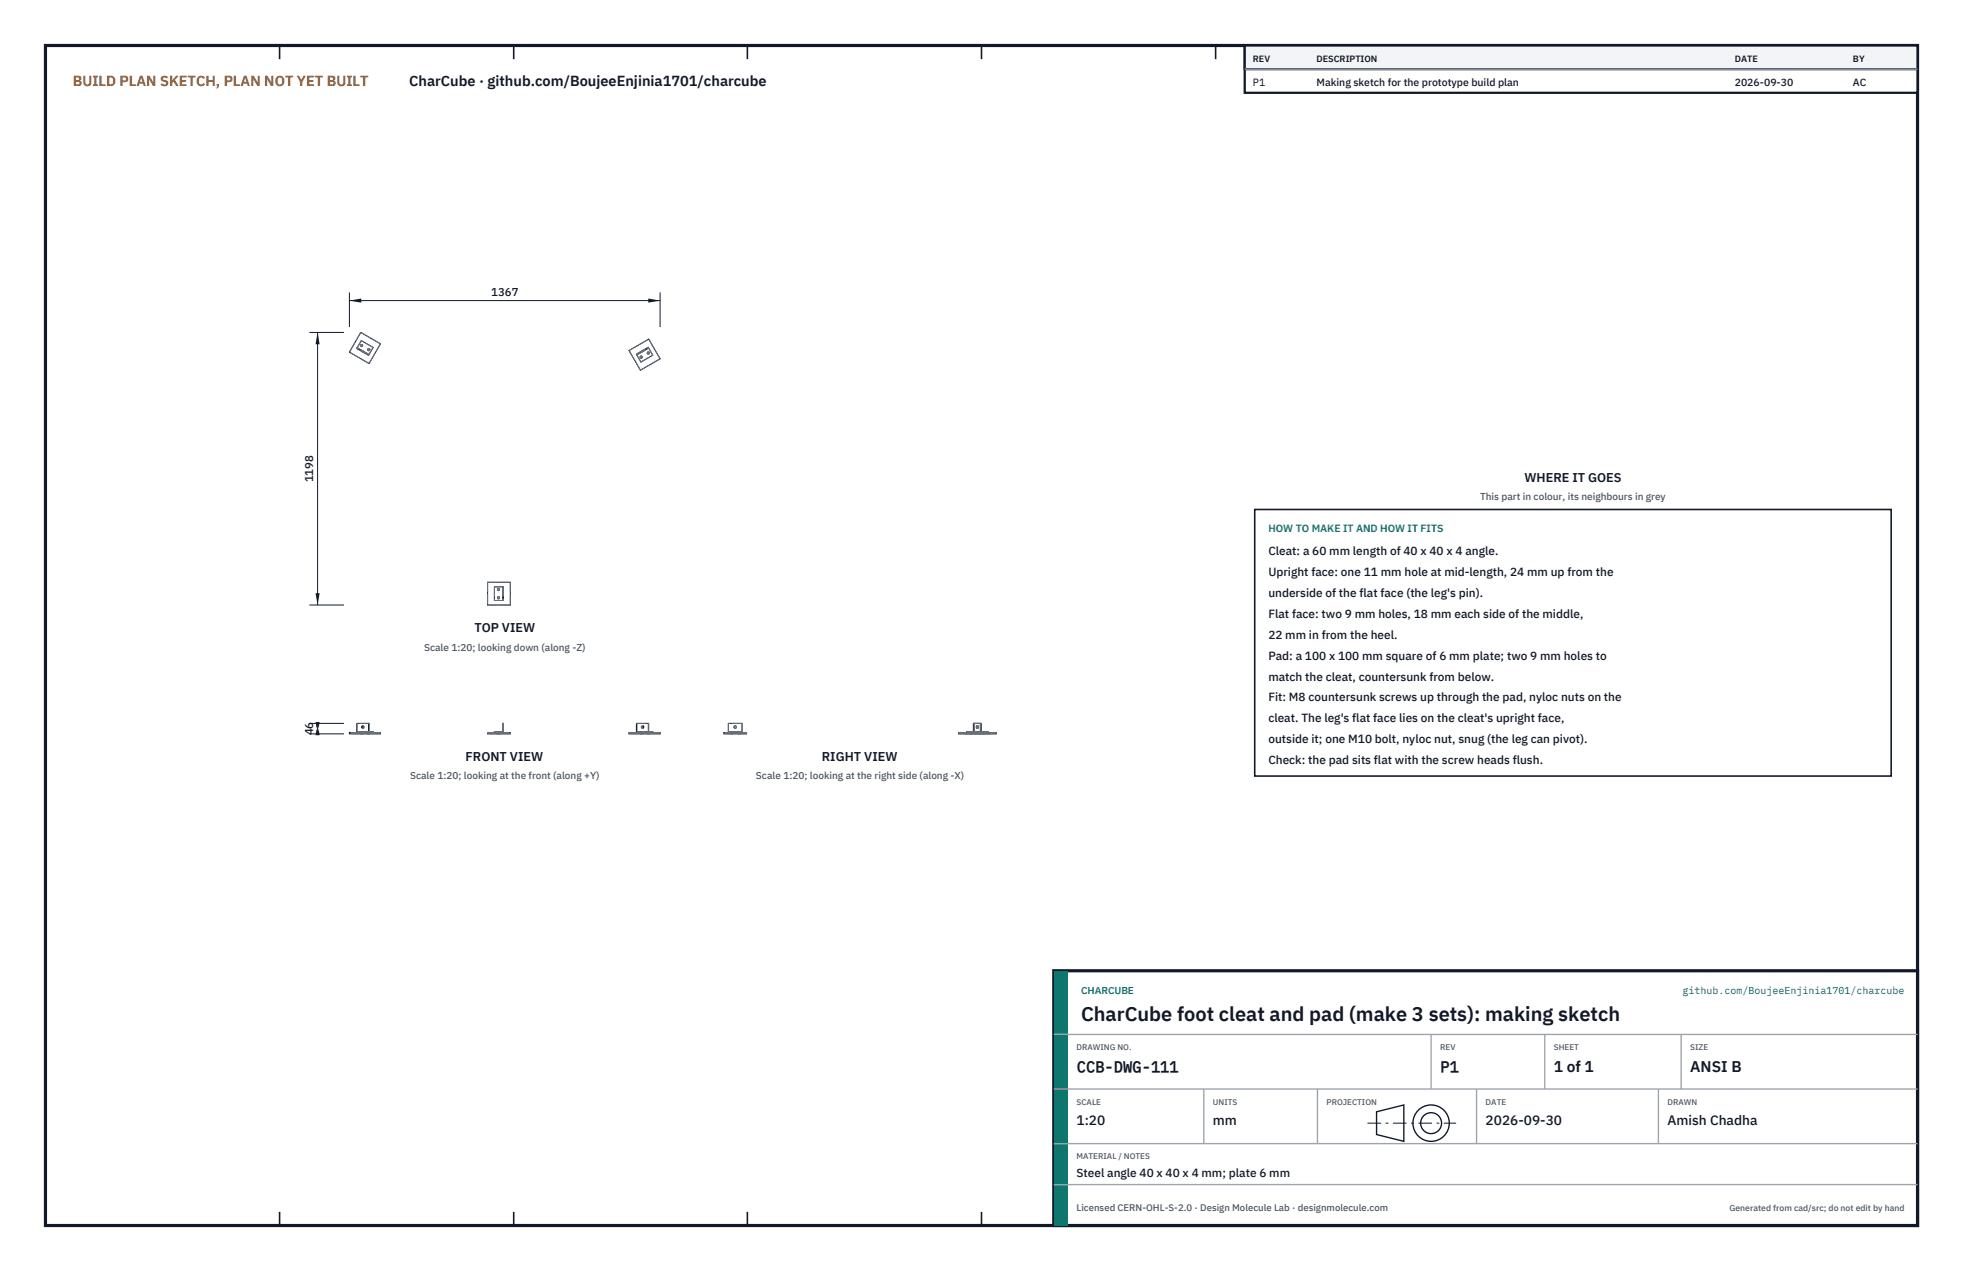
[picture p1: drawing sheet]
<svg xmlns="http://www.w3.org/2000/svg" width="432mm" height="279mm" viewBox="0 0 432 279" stroke-linecap="round" stroke-linejoin="round" font-family="sans-serif">
<path d="M10 10h411.8v259.4h-411.8z" fill="none" stroke="#111827" stroke-width=".7" stroke-linecap="butt"/>
<g fill="none" stroke="#111827" stroke-width=".35">
<path d="M61.5 10v3M113 10v3M164.4 10v3M215.9 10v3M267.4 10v3M318.9 10v3M370.3 10v3M61.5 266.4v3M113 266.4v3M164.4 266.4v3M215.9 266.4v3M267.4 266.4v3"/>
<path d="M318.9 266.4v3M370.3 266.4v3"/>
</g>
<g fill="none" stroke="#111727" stroke-width=".22">
<path d="M78.6 76.4l2.6 1.5M79.4 73.1l4.3 2.5-2.5 4.3-4.3-2.5zM79.4 75.8h.3v.3h-.3zM79.5 74.9l2.6 1.5-1 1.7-2.6-1.5zM80.9 76.7h.4v.3h-.4zM138.4 77.1l4.3-2.5 2.5 4.3-4.3 2.5zM140.9 78.3h.3v.4h-.3zM142.5 77.4h.3v.4h-.3zM142.7 76.5l-.1-.1-2.6 1.5 .1 .1M142.7 76.5l.9 1.6-2.6 1.5-.9-1.6M142.7 76.5l-2.6 1.5M107.3 128h5v5h-5z"/>
<path d="M108.8 129h2v3h-2zM109.5 129.4h.3v.4h-.3zM109.5 131.2h.3v.4h-.3zM110.6 129v3M79.8 159.6l-.2 .2 .2 .3M81.1 159v2M140.1 159v1.8h3.5v.2M141.3 159.6l.2 .2-.2 .3M161.5 159.6h.4v.4h-.4zM214.2 159v1.8M214.8 159.6l.1-.1 .2 .3-.2 .3zM215 159.7v.2"/>
<path d="M215 159.6v.4M215.7 159v1.8h-3.1v.2M76.9 161h6.8v.3h-6.8zM78.5 161v-2h2.7v1.8h.9v.2M81.2 161v.3M107.3 161h5v.3h-5zM108.8 161v-.2h1.8v-1.8h.2v2M138.4 161h6.8v.3h-6.8zM140.9 161v.3M141 160.8v.2M142.7 160.8v-1.8h-2.7v2M159.2 161h5v.3h-5z"/>
<path d="M160.2 161v-2h3v2M210.8 161h8.3v.3h-8.3zM213.3 161v.3M214.1 160.8v-1.8h1.8v2M214.1 160.8v.2M215.9 160.8h1.4v.2M217.7 161v.3"/>
<circle cx="79.8" cy="159.8" r=".26"/>
<circle cx="141.4" cy="159.8" r=".26"/>
</g>
<g fill="none" stroke="#6a7180" stroke-width=".22" stroke-dasharray="2.1 .5">
<path d="M78.5 76.6l1-1.7M79.4 73.1l-2.5 4.3M79.4 75.8h.3v.3h-.3zM79.5 77.2l.5 .3M79.6 77.1l.5 .2M79.6 77.1l-.1 .1M79.8 77.4l-.3-.2M79.9 77.2l-.3-.1M80 77.5l-.2-.1M80.1 77.3l-.2-.1M80.1 77.3l-.1 .2M80.9 76.7h.4v.3h-.4z"/>
<path d="M81.1 78.1l1-1.7M81.1 78.1l-2.6-1.5M81.2 77.9l-2.6-1.5M81.2 79.9l-4.3-2.5M82.1 76.4l-2.6-1.5M83.7 75.6l-2.5 4.3M83.7 75.6l-4.3-2.5M138.4 77.1l4.3-2.5M140 77.9l1 1.7M140 77.9l2.6-1.5M140.1 78l2.6-1.5M140.9 78.3h.3v.4h-.3z"/>
<path d="M141 79.6l2.6-1.5M141 77.2l.3-.1M141.1 77.4l.3-.1M141.1 77.4l-.1-.2M141.3 77.1l.2-.1M141.4 77.3l.2-.2M141.5 77l-.5 .2M141.6 77.1l-.5 .3M141.6 77.1l-.1-.1M142.5 77.4h.3v.4h-.3zM142.6 76.4l1 1.7M145.2 78.9l-2.5-4.3"/>
<path d="M140.9 81.4l-2.5-4.3M140.9 81.4l4.3-2.5M107.3 128h5M107.3 128v5M107.3 133h5M108.8 129v3M109.5 129.4h.3v.4h-.3zM109.5 131.2h.3v.4h-.3zM110.6 129v3M110.6 130.5v.3M110.6 130.8v-.6M110.6 130.2v.3"/>
<path d="M110.6 130.8h.2M110.6 130.2h.2M110.8 129h-2M110.8 129v3M110.8 130.5v.3M110.8 130.8v-.6M110.8 130.2v.3M110.8 132h-2M112.3 128v5M78.6 159h-.1M79.9 159.5l-.1 .1M79.9 159.5h-.1"/>
<path d="M81.2 159h-2.6M110.6 159h.2M110.6 159.5v.6M110.6 159.5h.2M110.8 159v2M110.8 159.5v.6M140 159h2.6M141.3 159.5v.1M141.4 159.5h-.1M142.6 159v2M142.7 159h-.1M161.5 159.6h.4v.4h-.4z"/>
<path d="M163.2 159h-3M214.1 159h1.5M214.2 159h.2M214.3 159h-.1M214.3 159h1.5M214.4 159v2M214.4 159h1.5M214.9 159.5l.1 .2M214.9 159.5h.2M215 159.9l-.1 .2M215 159.6l.1-.1M215 159.5l.2 .3-.2 .3"/>
<path d="M215 159.5h-.1M215.1 159.5l.2 .3-.2 .3M215.6 159v2M215.8 159h-.2M78.5 161h1M78.6 160.8v-1.8M79.3 160.8h.5M79.3 161h.5M79.3 161.3h.5M79.3 161v-.2M79.3 161.3v-.3M79.4 160.8h-.1"/>
<path d="M79.4 161h-.1M79.4 161.3h-.1M79.4 161.3v-.3M79.4 161h-2.5M79.4 161.3h-2.5M79.5 160.8h-.9M79.5 161v-.2M79.8 160.8h-.4M79.8 161h-.4M79.8 161.3h-.4M79.8 161v-.2M79.8 161.3v-.3"/>
<path d="M79.8 160.1h.1M79.9 160.1l.2-.3-.2-.3M79.9 160.1h-.1M80.9 160.8h.3M80.9 161h.4M80.9 161.3h.4M80.9 161v-.2M80.9 161.3v-.3M80.9 160.8h.1M80.9 161h.1M80.9 161.3h.1M81.1 161h1"/>
<path d="M81.1 161h-2.6M81.2 160.8h-2.6M81.3 160.8h-.4M81.3 161h-.4M81.3 161.3h-.4M81.3 161v-.2M81.3 161.3v-.3M82.1 160.8h-2.6M82.1 161h-2.6M83.7 161.3h-4.3M83.7 161h-4.3M107.3 161.3v-.3"/>
<path d="M107.3 161h5M107.3 161.3h5M108.8 160.8h1.8M108.8 161v-.2M109.4 160.8h.3M109.4 161h.3M109.4 161.3h.3M109.4 161v-.2M109.4 161.3v-.3M109.7 160.8h.2M109.7 161h.2M109.7 161.3h.2"/>
<path d="M109.9 160.8h-.5M109.9 161h-.5M109.9 161.3h-.5M109.9 161v-.2M109.9 161.3v-.3M110.6 160.8v-1.8M110.6 160.1v-.6M110.6 160.1h.2M110.8 161h-2M110.8 160.1v-.6M112.3 161.3v-.3M138.4 161h4.3"/>
<path d="M138.4 161.3h4.3M140 161h1M140 161h2.6M140.1 160.8h2.6M140.8 160.8h.5M140.8 161h.5M140.8 161.3h.5M140.8 161v-.2M140.8 161.3v-.3M141 161h2.6M141.3 160.8h-.5M141.3 161h-.5"/>
<path d="M141.3 161.3h-.5M141.3 160.8h.1M141.3 161h.1M141.3 161.3h.1M141.3 161v-.2M141.3 161.3v-.3M141.3 160.1l-.3-.3 .3-.3M141.3 160.1h.1M141.4 160.1h-.1M142.4 160.8h.4M142.4 161h.4M142.4 161.3h.4"/>
<path d="M142.4 161v-.2M142.4 161.3v-.3M142.6 161h1M142.7 161.3v-.3M142.8 160.8h-.4M142.8 161h-.4M142.8 161.3h-.4M142.8 160.8h.1M142.8 161h.1M142.8 161.3h.1M142.8 161v-.2M142.8 161.3v-.3"/>
<path d="M143.6 160.8h-.9M145.2 161h-2.5M145.2 161.3h-2.5M159.2 161.3v-.3M160.2 160.8v-1.8M160.2 161v-.2M160.6 160.8h.4M160.6 161h.4M160.6 161v-.2M160.6 161.3h.4M160.6 161.3v-.3M161 160.8h-.4"/>
<path d="M161 161h-.4M161 161.3h-.4M161 161v-.2M161 161.3v-.3M162.4 160.8h.4M162.4 161h.4M162.4 161v-.2M162.4 161.3h.4M162.4 161.3v-.3M162.8 160.8h-.4M162.8 161h-.4M162.8 161.3h-.4"/>
<path d="M162.8 161v-.2M162.8 161.3v-.3M163.2 160.8v-1.8M163.2 161v-.2M163.2 161h-3M163.2 160.8h-3M164.2 161.3v-.3M164.2 161.3h-5M164.2 161h-5M210.8 161h4.4M210.8 161.3h4.4M212.3 161.3v-.3"/>
<path d="M212.3 161h2.5M212.3 161.3h2.5M212.6 160.8h1.6M212.6 161h1.5M213.5 160.8h.3M213.5 161h.3M213.5 161.3h.3M213.5 161v-.2M213.5 161.3v-.3M213.8 160.8h.1M213.8 161h.1M213.8 161.3h.1"/>
<path d="M213.9 160.8h-.4M213.9 161h-.4M213.9 161.3h-.4M213.9 161v-.2M213.9 161.3v-.3M214.1 160.8v.2M214.1 161h1.7M214.1 161h1.5M214.2 160.8h1.5M214.3 160.8v-1.8M214.3 160.8h1.5M214.4 161h-1.8"/>
<path d="M214.4 161h1.5M214.4 160.8h.3M214.4 161h.3M214.4 161.3h.3M214.4 161v-.2M214.4 161.3v-.3M214.7 160.8h.1M214.7 161h.1M214.7 161.3h.1M214.8 161.3v-.3M214.8 160.8h-.4M214.8 161h-.4"/>
<path d="M214.8 161.3h-.4M214.8 161v-.2M214.9 160.1l-.2-.3 .2-.3M214.9 160.1h.2M215 160.1l-.1-.3 .1-.3M215 160.1h-.1M215.1 160.1l-.1-.1M215.1 160.8h.5M215.1 161h.5M215.1 161.3h.5M215.1 161v-.2M215.1 161.3v-.3"/>
<path d="M215.2 161.3v-.3M215.2 161h2.5M215.2 161.3h2.5M215.5 160.8h-.4M215.5 161h-.4M215.5 161.3h-.4M215.6 160.8h-.1M215.6 161h-.1M215.6 161.3h-.1M215.6 161v-.2M215.6 161.3v-.3M215.6 161h1.7"/>
<path d="M215.8 160.8v-1.8M215.8 160.8h-1.5M215.8 161v-.2M215.8 160.8h.1M215.8 161h1.5M215.9 161h-1.8M216 160.8h.5M216 161h.5M216 161.3h.5M216 161v-.2M216 161.3v-.3M216.4 160.8h-.4"/>
<path d="M216.4 161h-.4M216.4 161.3h-.4M216.5 160.8h-.1M216.5 161h-.1M216.5 161.3h-.1M216.5 161v-.2M216.5 161.3v-.3M216.6 161.3v-.3M216.6 161h-4.3M216.6 161.3h-4.3M216.6 161.3h1.1M216.6 161h1.1"/>
<path d="M217.3 160.8h-1.5M219.1 161h-4.3M219.1 161.3h-4.3"/>
</g>
<path d="M76.9 64.3v7.6M76.9 66.1h68.3M145.2 64.3v7.6" fill="none" stroke="#111827" stroke-width=".22"/>
<path d="M76.9 66.1l2.6-.5v.9zM142.6 65.6v.9l2.6-.4z" fill="#111827"/>
<path d="M68.1 73.1h7.6M69.9 73.1v59.9M68.1 133h7.6" fill="none" stroke="#111827" stroke-width=".22"/>
<path d="M69.9 73.1l-.5 2.6h.9zM69.4 130.4h.9l-.4 2.6z" fill="#111827"/>
<path d="M68.1 159h7.6M69.9 159v2.3M68.1 161.3h7.6" fill="none" stroke="#111827" stroke-width=".22"/>
<path d="M69.9 159l-.5 2.6h.9zM69.4 158.7h.9l-.4 2.6z" fill="#111827"/>
<path d="M276 112h140v58.6h-140z" fill="#fff" stroke="#111827" stroke-width=".35"/>
<path d="M273.8 10h148v10.4h-148z" fill="#fff" stroke="#111827" stroke-width=".5"/>
<path d="M273.8 10h148v5.2h-148z" fill="#f3f4f6" stroke="#111827" stroke-width=".5"/>
<path d="M273.8 15.2h148" fill="none" stroke="#9ca3af" stroke-width=".3"/>
<path d="M231.8 213.4h190v56h-190z" fill="#fff" stroke="#111827" stroke-width=".7" stroke-linecap="butt"/>
<path d="M231.8 213.4h3v56h-3z" fill="#0f766e"/>
<path d="M231.8 227.4h190M231.8 239.4h190M264.8 239.4v12M289.8 239.4v12M314.8 227.4v12M324.8 239.4v12M339.8 227.4v12M364.8 239.4v12M369.8 227.4v12M231.8 251.4h190M231.8 260.4h190" fill="none" stroke="#9ca3af" stroke-width=".3"/>
<g fill="none" stroke="#111827" stroke-width=".3">
<path d="M302.8 244.4l6-1.5v8l-6-1.5z"/>
<circle cx="314.8" cy="246.9" r="4"/>
<circle cx="314.8" cy="246.9" r="2.3"/>
</g>
<path d="M300.8 246.9h19.5" fill="none" stroke="#111827" stroke-width=".22" stroke-dasharray="3 1 .6 1" stroke-linecap="butt"/>
<text font-size="4.4" fill="#111827" x="237.8" y="224.4">CharCube foot cleat and pad (make 3 sets): making sketch</text>
<g font-size="3.4" fill="#111827">
<text x="236.8" y="235.6">CCB-DWG-111</text>
<text x="316.8" y="235.6">P1</text>
<text x="341.8" y="235.6">1 of 1</text>
<text x="371.8" y="235.6">ANSI B</text>
</g>
<text font-size="3.2" fill="#b45309" x="16" y="19">BUILD PLAN SKETCH, PLAN NOT YET BUILT</text>
<text font-size="3.2" fill="#111827" x="90" y="19">CharCube · github.com/BoujeeEnjinia1701/charcube</text>
<g font-size="3" fill="#111827">
<text x="236.8" y="247.2">1:20</text>
<text x="266.8" y="247.2">mm</text>
<text x="326.8" y="247.2">2026-09-30</text>
<text x="366.8" y="247.2">Amish Chadha</text>
</g>
<g font-size="2.8" fill="#111827">
<text x="335.3" y="106">WHERE IT GOES</text>
<text x="104.3" y="139">TOP VIEW</text>
<text x="102.4" y="167.3">FRONT VIEW</text>
<text x="180.8" y="167.3">RIGHT VIEW</text>
</g>
<g font-size="2.6" fill="#111827">
<text x="279" y="122">Cleat: a 60 mm length of 40 x 40 x 4 angle.</text>
<text x="279" y="126.6">Upright face: one 11 mm hole at mid-length, 24 mm up from the</text>
<text x="279" y="131.2">underside of the flat face (the leg's pin).</text>
<text x="279" y="135.8">Flat face: two 9 mm holes, 18 mm each side of the middle,</text>
<text x="279" y="140.4">22 mm in from the heel.</text>
<text x="279" y="145">Pad: a 100 x 100 mm square of 6 mm plate; two 9 mm holes to</text>
<text x="279" y="149.6">match the cleat, countersunk from below.</text>
<text x="279" y="154.2">Fit: M8 countersunk screws up through the pad, nyloc nuts on the</text>
<text x="279" y="158.8">cleat. The leg's flat face lies on the cleat's upright face,</text>
<text x="279" y="163.4">outside it; one M10 bolt, nyloc nut, snug (the leg can pivot).</text>
<text x="279" y="168">Check: the pad sits flat with the screw heads flush.</text>
<text x="236.8" y="258.8">Steel angle 40 x 40 x 4 mm; plate 6 mm</text>
</g>
<g font-size="2.5" fill="#111827">
<text x="108.1" y="65.1">1367</text>
<text x="68.9" y="106" transform="rotate(-90 68.9 106)">1198</text>
<text x="68.9" y="161.6" transform="rotate(-90 68.9 161.6)">46</text>
</g>
<g font-size="2.3" fill="#111827">
<text x="275.6" y="18.8">P1</text>
<text x="289.6" y="18.8">Making sketch for the prototype build plan</text>
<text x="381.6" y="18.8">2026-09-30</text>
<text x="407.6" y="18.8">AC</text>
</g>
<text font-size="2.3" fill="#0f766e" x="279" y="117">HOW TO MAKE IT AND HOW IT FITS</text>
<g font-size="2.2" fill="#4b5563">
<text x="325.6" y="110">This part in colour, its neighbours in grey</text>
<text x="93.3" y="143">Scale 1:20; looking down (along -Z)</text>
<text x="90.2" y="171.3">Scale 1:20; looking at the front (along +Y)</text>
<text x="166.3" y="171.3">Scale 1:20; looking at the right side (along -X)</text>
</g>
<g font-size="2.2" fill="#0f766e">
<text x="237.8" y="218.4">CHARCUBE</text>
<text x="370.1" y="218.4">github.com/BoujeeEnjinia1701/charcube</text>
</g>
<text font-size="2.1" fill="#4b5563" x="236.8" y="266.2">Licensed CERN-OHL-S-2.0 · Design Molecule Lab · designmolecule.com</text>
<g font-size="2" fill="#111827">
<text x="275.6" y="13.6">REV</text>
<text x="289.6" y="13.6">DESCRIPTION</text>
<text x="381.6" y="13.6">DATE</text>
<text x="407.6" y="13.6">BY</text>
</g>
<text font-size="1.9" fill="#4b5563" x="380.4" y="266.2">Generated from cad/src; do not edit by hand</text>
<g font-size="1.8" fill="#4b5563">
<text x="236.8" y="230.8">DRAWING NO.</text>
<text x="316.8" y="230.8">REV</text>
<text x="341.8" y="230.8">SHEET</text>
<text x="371.8" y="230.8">SIZE</text>
<text x="236.8" y="242.8">SCALE</text>
<text x="266.8" y="242.8">UNITS</text>
<text x="291.8" y="242.8">PROJECTION</text>
<text x="326.8" y="242.8">DATE</text>
<text x="366.8" y="242.8">DRAWN</text>
<text x="236.8" y="254.8">MATERIAL / NOTES</text>
</g>
</svg>
